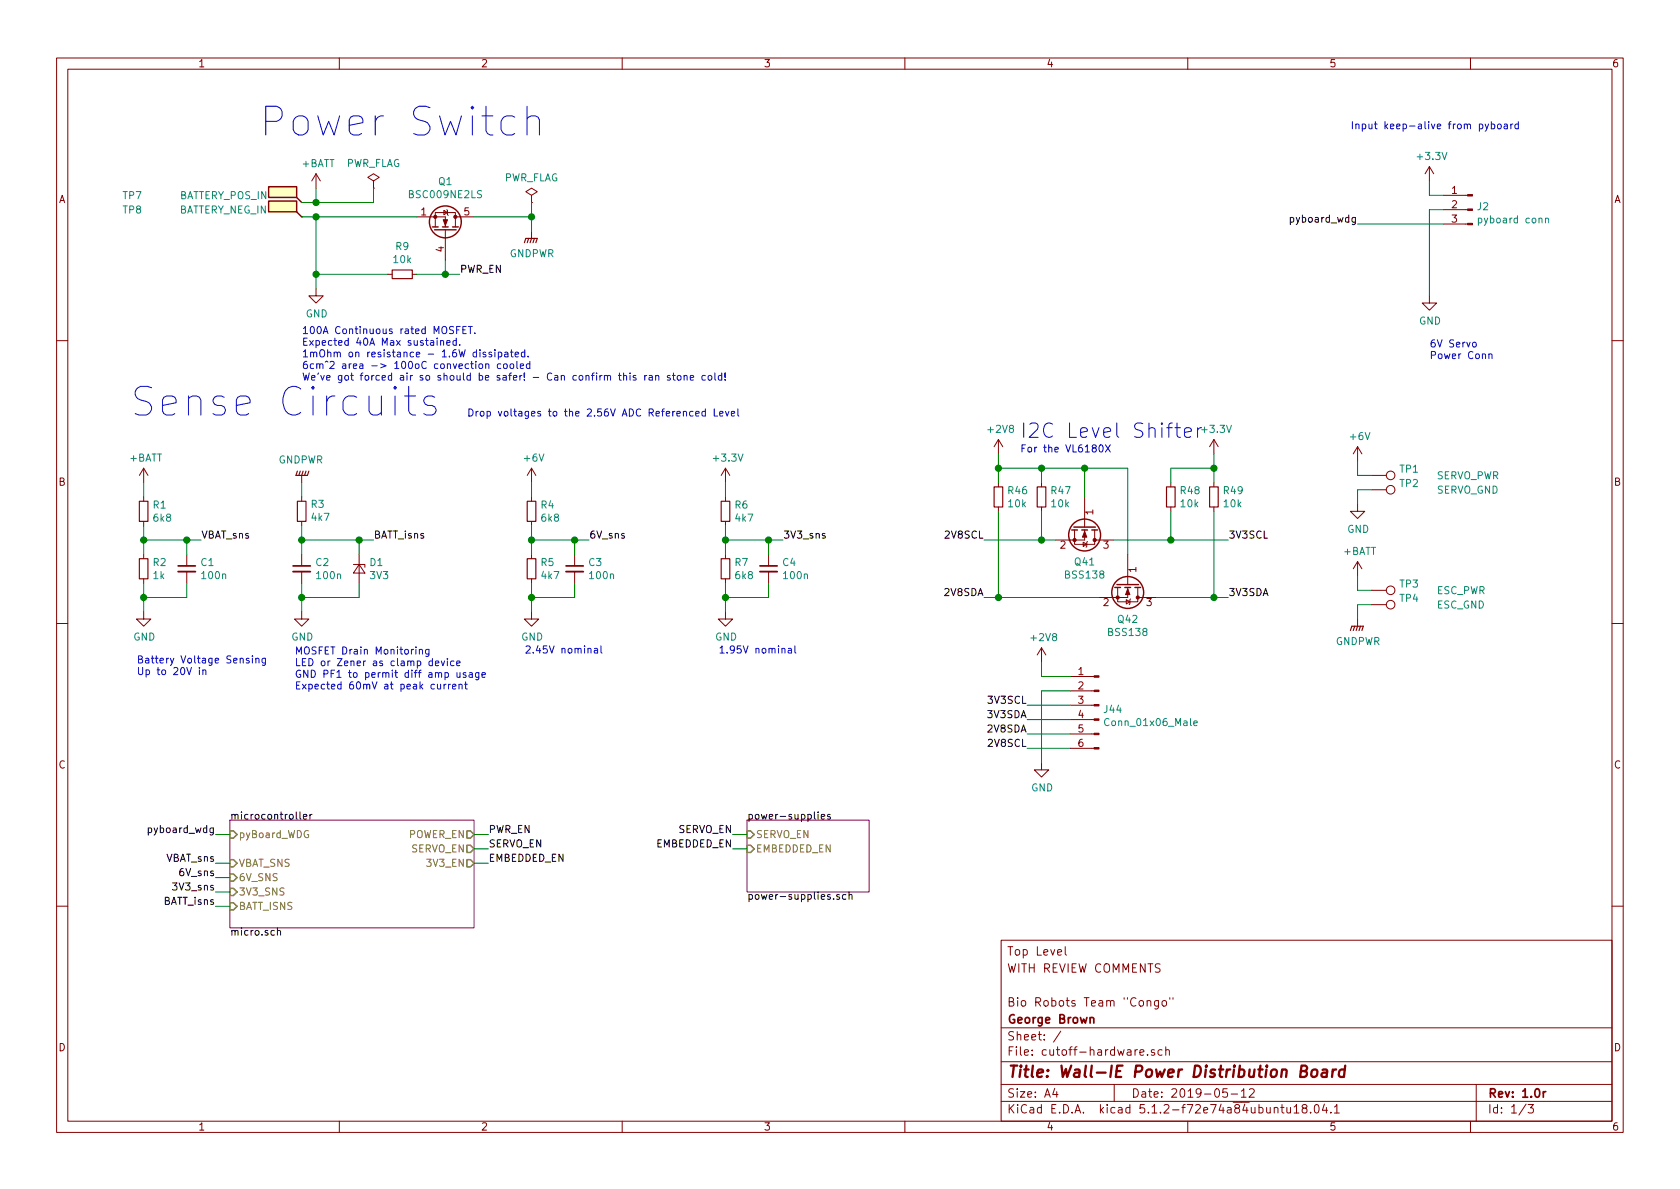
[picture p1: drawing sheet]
EESchema Schematic File Version 4
LIBS:cutoff-hardware-cache
EELAYER 29 0
EELAYER END
$Descr A4 11693 8268
encoding utf-8
Sheet 1 3
Title "Wall-IE Power Distribution Board"
Date "2019-05-12"
Rev "1.0r"
Comp "George Brown"
Comment1 "Bio Robots Team \"Congo\""
Comment2 ""
Comment3 "WITH REVIEW COMMENTS"
Comment4 "Top Level"
$EndDescr
$Sheet
S 1600 5700 1700 750 
U 5C7523F1
F0 "microcontroller" 50
F1 "micro.sch" 50
F2 "SERVO_EN" O R 3300 5900 50 
F3 "POWER_EN" O R 3300 5800 50 
F4 "pyBoard_WDG" I L 1600 5800 50 
F5 "3V3_EN" O R 3300 6000 50 
F6 "VBAT_SNS" I L 1600 6000 50 
F7 "6V_SNS" I L 1600 6100 50 
F8 "3V3_SNS" I L 1600 6200 50 
F9 "BATT_ISNS" I L 1600 6300 50 
$EndSheet
$Sheet
S 5200 5700 850  500 
U 5C9B2A2F
F0 "power-supplies" 50
F1 "power-supplies.sch" 50
F2 "SERVO_EN" I L 5200 5800 50 
F3 "EMBEDDED_EN" I L 5200 5900 50 
$EndSheet
$Comp
L power:GND #PWR04
U 1 1
P 2200 2000
F 0 "#PWR04" H 2200 1750 50  0001 C CNN
F 1 "GND" H 2205 1827 50  0000 C CNN
F 2 "" H 2200 2000 50  0001 C CNN
F 3 "" H 2200 2000 50  0001 C CNN
	1    2200 2000
	1    0    0    -1  
$EndComp
$Comp
L power:+BATT #PWR03
U 1 1
P 2200 1300
F 0 "#PWR03" H 2200 1150 50  0001 C CNN
F 1 "+BATT" H 2215 1473 50  0000 C CNN
F 2 "" H 2200 1300 50  0001 C CNN
F 3 "" H 2200 1300 50  0001 C CNN
	1    2200 1300
	1    0    0    -1  
$EndComp
$Comp
L Transistor_FET:BSC098N10NS5 Q1
U 1 1
P 3100 1600
F 0 "Q1" V 3443 1600 50  0000 C CNN
F 1 "BSC009NE2LS" V 3352 1600 50  0000 C CNN
F 2 "Package_TO_SOT_SMD:TDSON-8-1" H 3300 1525 50  0001 L CIN
F 3 "http://www.infineon.com/dgdl/Infineon-BSC098N10NS5-DS-v02_00-EN.pdf?fileId=5546d4624ad04ef9014ae95ab4221bfd" V 3100 1600 50  0001 L CNN
F 4 "Infineon" H 0   0   50  0001 C CNN "MFR"
F 5 "BSC009NE2LSATMA1" H 0   0   50  0001 C CNN "MPN"
F 6 "Onecall" H 0   0   50  0001 C CNN "SPR"
F 7 "2480703" H 0   0   50  0001 C CNN "SPN"
F 8 "-" H 0   0   50  0001 C CNN "SPURL"
	1    3100 1600
	0    1    -1   0   
$EndComp
$Comp
L power:GNDPWR #PWR07
U 1 1
P 3700 1600
F 0 "#PWR07" H 3700 1400 50  0001 C CNN
F 1 "GNDPWR" H 3704 1446 50  0000 C CNN
F 2 "" H 3700 1550 50  0001 C CNN
F 3 "" H 3700 1550 50  0001 C CNN
	1    3700 1600
	1    0    0    -1  
$EndComp
$Comp
L Device:R_Small R?
U 1 1
P 1000 3550
AR Path="/5C7523F1/5C89D2AC" Ref="R?"  Part="1" 
AR Path="/5C89D2AC" Ref="R1"  Part="1" 
F 0 "R1" H 1059 3596 50  0000 L CNN
F 1 "6k8" H 1059 3505 50  0000 L CNN
F 2 "Resistor_SMD:R_0603_1608Metric" H 1000 3550 50  0001 C CNN
F 3 "http://www.farnell.com/datasheets/2609223.pdf" H 1000 3550 50  0001 C CNN
F 4 "TE" H 0   0   50  0001 C CNN "MFR"
F 5 "CRGCQ0603J6K8" H 0   0   50  0001 C CNN "MPN"
F 6 "Onecall" H 0   0   50  0001 C CNN "SPR"
F 7 "2861869" H 0   0   50  0001 C CNN "SPN"
F 8 "-" H 0   0   50  0001 C CNN "SPURL"
	1    1000 3550
	1    0    0    -1  
$EndComp
$Comp
L Device:R_Small R?
U 1 1
P 1000 3950
AR Path="/5C7523F1/5C89D2B3" Ref="R?"  Part="1" 
AR Path="/5C89D2B3" Ref="R2"  Part="1" 
F 0 "R2" H 1059 3996 50  0000 L CNN
F 1 "1k" H 1059 3905 50  0000 L CNN
F 2 "Resistor_SMD:R_0603_1608Metric" H 1000 3950 50  0001 C CNN
F 3 "~" H 1000 3950 50  0001 C CNN
F 4 "Multicomp" H 0   0   50  0001 C CNN "MFR"
F 5 "MCWR06X102JTL" H 0   0   50  0001 C CNN "MPN"
F 6 "George" H 0   0   50  0001 C CNN "SPR"
F 7 "RES 05" H 0   0   50  0001 C CNN "SPN"
F 8 "-" H 0   0   50  0001 C CNN "SPURL"
	1    1000 3950
	1    0    0    -1  
$EndComp
$Comp
L power:GND #PWR?
U 1 1
P 1000 4250
AR Path="/5C7523F1/5C89D2BB" Ref="#PWR?"  Part="1" 
AR Path="/5C89D2BB" Ref="#PWR02"  Part="1" 
F 0 "#PWR02" H 1000 4000 50  0001 C CNN
F 1 "GND" H 1005 4077 50  0000 C CNN
F 2 "" H 1000 4250 50  0001 C CNN
F 3 "" H 1000 4250 50  0001 C CNN
	1    1000 4250
	1    0    0    -1  
$EndComp
$Comp
L power:+BATT #PWR?
U 1 1
P 1000 3350
AR Path="/5C7523F1/5C89D2C3" Ref="#PWR?"  Part="1" 
AR Path="/5C89D2C3" Ref="#PWR01"  Part="1" 
F 0 "#PWR01" H 1000 3200 50  0001 C CNN
F 1 "+BATT" H 1015 3523 50  0000 C CNN
F 2 "" H 1000 3350 50  0001 C CNN
F 3 "" H 1000 3350 50  0001 C CNN
	1    1000 3350
	1    0    0    -1  
$EndComp
$Comp
L Device:C_Small C?
U 1 1
P 1300 3950
AR Path="/5C7523F1/5C89D2C9" Ref="C?"  Part="1" 
AR Path="/5C89D2C9" Ref="C1"  Part="1" 
F 0 "C1" H 1392 3996 50  0000 L CNN
F 1 "100n" H 1392 3905 50  0000 L CNN
F 2 "Capacitor_SMD:C_0603_1608Metric" H 1300 3950 50  0001 C CNN
F 3 "~" H 1300 3950 50  0001 C CNN
F 4 "Kemet" H 0   0   50  0001 C CNN "MFR"
F 5 "C0603C104K4RAC7081" H 0   0   50  0001 C CNN "MPN"
F 6 "George" H 0   0   50  0001 C CNN "SPR"
F 7 "CAPS 17" H 0   0   50  0001 C CNN "SPN"
F 8 "-" H 0   0   50  0001 C CNN "SPURL"
	1    1300 3950
	1    0    0    -1  
$EndComp
$Comp
L power:GNDPWR #PWR?
U 1 1
P 2100 3350
AR Path="/5C7523F1/5C8A7C10" Ref="#PWR?"  Part="1" 
AR Path="/5C8A7C10" Ref="#PWR05"  Part="1" 
F 0 "#PWR05" H 2100 3150 50  0001 C CNN
F 1 "GNDPWR" H 2105 3195 50  0000 C CNN
F 2 "" H 2100 3300 50  0001 C CNN
F 3 "" H 2100 3300 50  0001 C CNN
	1    2100 3350
	-1   0    0    1   
$EndComp
$Comp
L Device:R_Small R?
U 1 1
P 2100 3550
AR Path="/5C7523F1/5C8A7C16" Ref="R?"  Part="1" 
AR Path="/5C8A7C16" Ref="R3"  Part="1" 
F 0 "R3" H 2041 3504 50  0000 R CNN
F 1 "4k7" H 2041 3595 50  0000 R CNN
F 2 "Resistor_SMD:R_0603_1608Metric" H 2100 3550 50  0001 C CNN
F 3 "~" H 2100 3550 50  0001 C CNN
F 4 "Multicomp" H 0   0   50  0001 C CNN "MFR"
F 5 "MCWR06X4701FTL" H 0   0   50  0001 C CNN "MPN"
F 6 "George" H 0   0   50  0001 C CNN "SPR"
F 7 "RES 00" H 0   0   50  0001 C CNN "SPN"
F 8 "-" H 0   0   50  0001 C CNN "SPURL"
	1    2100 3550
	-1   0    0    1   
$EndComp
$Comp
L power:GND #PWR?
U 1 1
P 2100 4250
AR Path="/5C7523F1/5C8A7C28" Ref="#PWR?"  Part="1" 
AR Path="/5C8A7C28" Ref="#PWR06"  Part="1" 
F 0 "#PWR06" H 2100 4000 50  0001 C CNN
F 1 "GND" H 2105 4077 50  0000 C CNN
F 2 "" H 2100 4250 50  0001 C CNN
F 3 "" H 2100 4250 50  0001 C CNN
	1    2100 4250
	1    0    0    -1  
$EndComp
$Comp
L Device:R_Small R6
U 1 1
P 5050 3550
F 0 "R6" H 5109 3596 50  0000 L CNN
F 1 "4k7" H 5109 3505 50  0000 L CNN
F 2 "Resistor_SMD:R_0603_1608Metric" H 5050 3550 50  0001 C CNN
F 3 "~" H 5050 3550 50  0001 C CNN
F 4 "Multicomp" H 0   0   50  0001 C CNN "MFR"
F 5 "MCWR06X4701FTL" H 0   0   50  0001 C CNN "MPN"
F 6 "George" H 0   0   50  0001 C CNN "SPR"
F 7 "RES 00" H 0   0   50  0001 C CNN "SPN"
F 8 "-" H 0   0   50  0001 C CNN "SPURL"
	1    5050 3550
	1    0    0    -1  
$EndComp
$Comp
L Device:R_Small R7
U 1 1
P 5050 3950
F 0 "R7" H 5109 3996 50  0000 L CNN
F 1 "6k8" H 5109 3905 50  0000 L CNN
F 2 "Resistor_SMD:R_0603_1608Metric" H 5050 3950 50  0001 C CNN
F 3 "http://www.farnell.com/datasheets/2609223.pdf" H 5050 3950 50  0001 C CNN
F 4 "TE" H 0   0   50  0001 C CNN "MFR"
F 5 "CRGCQ0603J6K8" H 0   0   50  0001 C CNN "MPN"
F 6 "Onecall" H 0   0   50  0001 C CNN "SPR"
F 7 "2861869" H 0   0   50  0001 C CNN "SPN"
F 8 "-" H 0   0   50  0001 C CNN "SPURL"
	1    5050 3950
	1    0    0    -1  
$EndComp
$Comp
L power:+3.3V #PWR010
U 1 1
P 5050 3350
F 0 "#PWR010" H 5050 3200 50  0001 C CNN
F 1 "+3.3V" H 5065 3523 50  0000 C CNN
F 2 "" H 5050 3350 50  0001 C CNN
F 3 "" H 5050 3350 50  0001 C CNN
	1    5050 3350
	1    0    0    -1  
$EndComp
$Comp
L power:GND #PWR011
U 1 1
P 5050 4250
F 0 "#PWR011" H 5050 4000 50  0001 C CNN
F 1 "GND" H 5055 4077 50  0000 C CNN
F 2 "" H 5050 4250 50  0001 C CNN
F 3 "" H 5050 4250 50  0001 C CNN
	1    5050 4250
	1    0    0    -1  
$EndComp
$Comp
L Device:C_Small C4
U 1 1
P 5350 3950
F 0 "C4" H 5442 3996 50  0000 L CNN
F 1 "100n" H 5442 3905 50  0000 L CNN
F 2 "Capacitor_SMD:C_0603_1608Metric" H 5350 3950 50  0001 C CNN
F 3 "~" H 5350 3950 50  0001 C CNN
F 4 "Kemet" H 0   0   50  0001 C CNN "MFR"
F 5 "C0603C104K4RAC7081" H 0   0   50  0001 C CNN "MPN"
F 6 "George" H 0   0   50  0001 C CNN "SPR"
F 7 "CAPS 17" H 0   0   50  0001 C CNN "SPN"
F 8 "-" H 0   0   50  0001 C CNN "SPURL"
	1    5350 3950
	1    0    0    -1  
$EndComp
$Comp
L Device:R_Small R4
U 1 1
P 3700 3550
F 0 "R4" H 3759 3596 50  0000 L CNN
F 1 "6k8" H 3759 3505 50  0000 L CNN
F 2 "Resistor_SMD:R_0603_1608Metric" H 3700 3550 50  0001 C CNN
F 3 "http://www.farnell.com/datasheets/2609223.pdf" H 3700 3550 50  0001 C CNN
F 4 "TE" H 0   0   50  0001 C CNN "MFR"
F 5 "CRGCQ0603J6K8" H 0   0   50  0001 C CNN "MPN"
F 6 "Onecall" H 0   0   50  0001 C CNN "SPR"
F 7 "2861869" H 0   0   50  0001 C CNN "SPN"
F 8 "-" H 0   0   50  0001 C CNN "SPURL"
	1    3700 3550
	1    0    0    -1  
$EndComp
$Comp
L Device:R_Small R5
U 1 1
P 3700 3950
F 0 "R5" H 3759 3996 50  0000 L CNN
F 1 "4k7" H 3759 3905 50  0000 L CNN
F 2 "Resistor_SMD:R_0603_1608Metric" H 3700 3950 50  0001 C CNN
F 3 "~" H 3700 3950 50  0001 C CNN
F 4 "Multicomp" H 0   0   50  0001 C CNN "MFR"
F 5 "MCWR06X4701FTL" H 0   0   50  0001 C CNN "MPN"
F 6 "George" H 0   0   50  0001 C CNN "SPR"
F 7 "RES 00" H 0   0   50  0001 C CNN "SPN"
F 8 "-" H 0   0   50  0001 C CNN "SPURL"
	1    3700 3950
	1    0    0    -1  
$EndComp
$Comp
L power:GND #PWR09
U 1 1
P 3700 4250
F 0 "#PWR09" H 3700 4000 50  0001 C CNN
F 1 "GND" H 3705 4077 50  0000 C CNN
F 2 "" H 3700 4250 50  0001 C CNN
F 3 "" H 3700 4250 50  0001 C CNN
	1    3700 4250
	1    0    0    -1  
$EndComp
$Comp
L Device:C_Small C3
U 1 1
P 4000 3950
F 0 "C3" H 4092 3996 50  0000 L CNN
F 1 "100n" H 4092 3905 50  0000 L CNN
F 2 "Capacitor_SMD:C_0603_1608Metric" H 4000 3950 50  0001 C CNN
F 3 "~" H 4000 3950 50  0001 C CNN
F 4 "Kemet" H 0   0   50  0001 C CNN "MFR"
F 5 "C0603C104K4RAC7081" H 0   0   50  0001 C CNN "MPN"
F 6 "George" H 0   0   50  0001 C CNN "SPR"
F 7 "CAPS 17" H 0   0   50  0001 C CNN "SPN"
F 8 "-" H 0   0   50  0001 C CNN "SPURL"
	1    4000 3950
	1    0    0    -1  
$EndComp
$Comp
L power:+6V #PWR08
U 1 1
P 3700 3350
F 0 "#PWR08" H 3700 3200 50  0001 C CNN
F 1 "+6V" H 3715 3523 50  0000 C CNN
F 2 "" H 3700 3350 50  0001 C CNN
F 3 "" H 3700 3350 50  0001 C CNN
	1    3700 3350
	1    0    0    -1  
$EndComp
$Comp
L Device:C_Small C2
U 1 1
P 2100 3950
F 0 "C2" H 2192 3996 50  0000 L CNN
F 1 "100n" H 2192 3905 50  0000 L CNN
F 2 "Capacitor_SMD:C_0603_1608Metric" H 2100 3950 50  0001 C CNN
F 3 "~" H 2100 3950 50  0001 C CNN
F 4 "Kemet" H 0   0   50  0001 C CNN "MFR"
F 5 "C0603C104K4RAC7081" H 0   0   50  0001 C CNN "MPN"
F 6 "George" H 0   0   50  0001 C CNN "SPR"
F 7 "CAPS 17" H 0   0   50  0001 C CNN "SPN"
F 8 "-" H 0   0   50  0001 C CNN "SPURL"
	1    2100 3950
	1    0    0    -1  
$EndComp
$Comp
L power:PWR_FLAG #FLG02
U 1 1
P 3700 1400
F 0 "#FLG02" H 3700 1475 50  0001 C CNN
F 1 "PWR_FLAG" H 3700 1574 50  0000 C CNN
F 2 "" H 3700 1400 50  0001 C CNN
F 3 "~" H 3700 1400 50  0001 C CNN
	1    3700 1400
	1    0    0    -1  
$EndComp
$Comp
L power:GND #PWR018
U 1 1
P 9950 2050
F 0 "#PWR018" H 9950 1800 50  0001 C CNN
F 1 "GND" H 9955 1877 50  0000 C CNN
F 2 "" H 9950 2050 50  0001 C CNN
F 3 "" H 9950 2050 50  0001 C CNN
	1    9950 2050
	1    0    0    -1  
$EndComp
$Comp
L power:+6V #PWR017
U 1 1
P 9450 3200
F 0 "#PWR017" H 9450 3050 50  0001 C CNN
F 1 "+6V" H 9465 3373 50  0000 C CNN
F 2 "" H 9450 3200 50  0001 C CNN
F 3 "" H 9450 3200 50  0001 C CNN
	1    9450 3200
	1    0    0    -1  
$EndComp
$Comp
L power:+BATT #PWR013
U 1 1
P 9450 4000
F 0 "#PWR013" H 9450 3850 50  0001 C CNN
F 1 "+BATT" H 9465 4173 50  0000 C CNN
F 2 "" H 9450 4000 50  0001 C CNN
F 3 "" H 9450 4000 50  0001 C CNN
	1    9450 4000
	1    0    0    -1  
$EndComp
$Comp
L power:PWR_FLAG #FLG01
U 1 1
P 2600 1300
F 0 "#FLG01" H 2600 1375 50  0001 C CNN
F 1 "PWR_FLAG" H 2600 1474 50  0000 C CNN
F 2 "" H 2600 1300 50  0001 C CNN
F 3 "~" H 2600 1300 50  0001 C CNN
	1    2600 1300
	1    0    0    -1  
$EndComp
$Comp
L power:GNDPWR #PWR014
U 1 1
P 9450 4300
F 0 "#PWR014" H 9450 4100 50  0001 C CNN
F 1 "GNDPWR" H 9454 4146 50  0000 C CNN
F 2 "" H 9450 4250 50  0001 C CNN
F 3 "" H 9450 4250 50  0001 C CNN
	1    9450 4300
	1    0    0    -1  
$EndComp
$Comp
L Device:D_Zener_Small D1
U 1 1
P 2500 3950
F 0 "D1" V 2454 4018 50  0000 L CNN
F 1 "3V3" V 2545 4018 50  0000 L CNN
F 2 "Diode_SMD:D_SOD-523" V 2500 3950 50  0001 C CNN
F 3 "http://www.farnell.com/datasheets/2236793.pdf" V 2500 3950 50  0001 C CNN
F 4 "On Semiconductor" H 0   0   50  0001 C CNN "MFR"
F 5 "MM5Z3V3T1G" H 0   0   50  0001 C CNN "MPN"
F 6 "Onecall" H 0   0   50  0001 C CNN "SPR"
F 7 "1431218" H 0   0   50  0001 C CNN "SPN"
F 8 "-" H 0   0   50  0001 C CNN "SPURL"
	1    2500 3950
	0    1    1    0   
$EndComp
$Comp
L Device:R_Small R9
U 1 1
P 2800 1900
F 0 "R9" V 2604 1900 50  0000 C CNN
F 1 "10k" V 2695 1900 50  0000 C CNN
F 2 "Resistor_SMD:R_0603_1608Metric" H 2800 1900 50  0001 C CNN
F 3 "~" H 2800 1900 50  0001 C CNN
F 4 "TE" H 0   0   50  0001 C CNN "MFR"
F 5 "CRG0603F10K" H 0   0   50  0001 C CNN "MPN"
F 6 "George" H 0   0   50  0001 C CNN "SPR"
F 7 "RES 09" H 0   0   50  0001 C CNN "SPN"
F 8 "-" H 0   0   50  0001 C CNN "SPURL"
	1    2800 1900
	0    1    1    0   
$EndComp
$Comp
L Connector:Conn_01x03_Male J2
U 1 1
P 10250 1450
F 0 "J2" H 10223 1473 50  0000 R CNN
F 1 "pyboard conn" H 10223 1382 50  0000 R CNN
F 2 "Connector_PinHeader_2.54mm:PinHeader_1x03_P2.54mm_Horizontal" H 10250 1450 50  0001 C CNN
F 3 "~" H 10250 1450 50  0001 C CNN
F 4 "-" H 0   0   50  0001 C CNN "MFR"
F 5 "-" H 0   0   50  0001 C CNN "MPN"
F 6 "-" H 0   0   50  0001 C CNN "SPR"
F 7 "-" H 0   0   50  0001 C CNN "SPN"
F 8 "-" H 0   0   50  0001 C CNN "SPURL"
	1    10250 1450
	-1   0    0    -1  
$EndComp
$Comp
L power:+3.3V #PWR0103
U 1 1
P 9950 1250
F 0 "#PWR0103" H 9950 1100 50  0001 C CNN
F 1 "+3.3V" H 9965 1423 50  0000 C CNN
F 2 "" H 9950 1250 50  0001 C CNN
F 3 "" H 9950 1250 50  0001 C CNN
	1    9950 1250
	1    0    0    -1  
$EndComp
$Comp
L Connector:TestPoint TP3
U 1 1
P 9550 4100
F 0 "TP3" V 9504 4288 50  0000 L CNN
F 1 "ESC_PWR" V 9550 4550 50  0000 L CNN
F 2 "TestPoint:TestPoint_Pad_4.0x4.0mm" H 9750 4100 50  0001 C CNN
F 3 "~" H 9750 4100 50  0001 C CNN
F 4 "-" H 0   0   50  0001 C CNN "MFR"
F 5 "-" H 0   0   50  0001 C CNN "MPN"
F 6 "-" H 0   0   50  0001 C CNN "SPR"
F 7 "-" H 0   0   50  0001 C CNN "SPN"
F 8 "-" H 0   0   50  0001 C CNN "SPURL"
	1    9550 4100
	0    1    1    0   
$EndComp
$Comp
L Connector:TestPoint TP4
U 1 1
P 9550 4200
F 0 "TP4" V 9504 4388 50  0000 L CNN
F 1 "ESC_GND" V 9550 4650 50  0000 L CNN
F 2 "TestPoint:TestPoint_Pad_4.0x4.0mm" H 9750 4200 50  0001 C CNN
F 3 "~" H 9750 4200 50  0001 C CNN
F 4 "-" H 0   0   50  0001 C CNN "MFR"
F 5 "-" H 0   0   50  0001 C CNN "MPN"
F 6 "-" H 0   0   50  0001 C CNN "SPR"
F 7 "-" H 0   0   50  0001 C CNN "SPN"
F 8 "-" H 0   0   50  0001 C CNN "SPURL"
	1    9550 4200
	0    1    1    0   
$EndComp
$Comp
L Connector:TestPoint TP1
U 1 1
P 9550 3300
F 0 "TP1" V 9504 3488 50  0000 L CNN
F 1 "SERVO_PWR" V 9550 3750 50  0000 L CNN
F 2 "TestPoint:TestPoint_Pad_4.0x4.0mm" H 9750 3300 50  0001 C CNN
F 3 "~" H 9750 3300 50  0001 C CNN
F 4 "-" H 0   0   50  0001 C CNN "MFR"
F 5 "-" H 0   0   50  0001 C CNN "MPN"
F 6 "-" H 0   0   50  0001 C CNN "SPR"
F 7 "-" H 0   0   50  0001 C CNN "SPN"
F 8 "-" H 0   0   50  0001 C CNN "SPURL"
	1    9550 3300
	0    1    1    0   
$EndComp
$Comp
L Connector:TestPoint TP2
U 1 1
P 9550 3400
F 0 "TP2" V 9504 3588 50  0000 L CNN
F 1 "SERVO_GND" V 9550 3850 50  0000 L CNN
F 2 "TestPoint:TestPoint_Pad_4.0x4.0mm" H 9750 3400 50  0001 C CNN
F 3 "~" H 9750 3400 50  0001 C CNN
F 4 "-" H 0   0   50  0001 C CNN "MFR"
F 5 "-" H 0   0   50  0001 C CNN "MPN"
F 6 "-" H 0   0   50  0001 C CNN "SPR"
F 7 "-" H 0   0   50  0001 C CNN "SPN"
F 8 "-" H 0   0   50  0001 C CNN "SPURL"
	1    9550 3400
	0    1    1    0   
$EndComp
$Comp
L power:GND #PWR0104
U 1 1
P 9450 3500
F 0 "#PWR0104" H 9450 3250 50  0001 C CNN
F 1 "GND" H 9455 3327 50  0000 C CNN
F 2 "" H 9450 3500 50  0001 C CNN
F 3 "" H 9450 3500 50  0001 C CNN
	1    9450 3500
	1    0    0    -1  
$EndComp
$Comp
L Connector:TestPoint_Flag TP7
U 1 1
P 2100 1400
F 0 "TP7" H 3350 1450 50  0000 R CNN
F 1 "BATTERY_POS_IN" H 2950 1450 50  0000 R CNN
F 2 "TestPoint:TestPoint_Pad_4.0x4.0mm" H 2300 1400 50  0001 C CNN
F 3 "~" H 2300 1400 50  0001 C CNN
F 4 "-" H 0   0   50  0001 C CNN "MFR"
F 5 "-" H 0   0   50  0001 C CNN "MPN"
F 6 "-" H 0   0   50  0001 C CNN "SPR"
F 7 "-" H 0   0   50  0001 C CNN "SPN"
F 8 "-" H 0   0   50  0001 C CNN "SPURL"
	1    2100 1400
	-1   0    0    -1  
$EndComp
$Comp
L Connector:TestPoint_Flag TP8
U 1 1
P 2100 1500
F 0 "TP8" H 3350 1550 50  0000 R CNN
F 1 "BATTERY_NEG_IN" H 2950 1550 50  0000 R CNN
F 2 "TestPoint:TestPoint_Pad_4.0x4.0mm" H 2300 1500 50  0001 C CNN
F 3 "~" H 2300 1500 50  0001 C CNN
F 4 "-" H 0   0   50  0001 C CNN "MFR"
F 5 "-" H 0   0   50  0001 C CNN "MPN"
F 6 "-" H 0   0   50  0001 C CNN "SPR"
F 7 "-" H 0   0   50  0001 C CNN "SPN"
F 8 "-" H 0   0   50  0001 C CNN "SPURL"
	1    2100 1500
	-1   0    0    -1  
$EndComp
$Comp
L Transistor_FET:BSS138 Q?
U 1 1
P 7850 4050
AR Path="/5C7523F1/5C8FF6A3" Ref="Q?"  Part="1" 
AR Path="/5C8FF6A3" Ref="Q42"  Part="1" 
F 0 "Q42" V 8100 4050 50  0000 C CNN
F 1 "BSS138" V 8191 4050 50  0000 C CNN
F 2 "Package_TO_SOT_SMD:SOT-23" H 8050 3975 50  0001 L CIN
F 3 "https://www.fairchildsemi.com/datasheets/BS/BSS138.pdf" H 7850 4050 50  0001 L CNN
F 4 "Nexperia" H 0   0   50  0001 C CNN "MFR"
F 5 "BSS138P,215" H 0   0   50  0001 C CNN "MPN"
F 6 "Onecall" H 0   0   50  0001 C CNN "SPR"
F 7 "1859849" H 0   0   50  0001 C CNN "SPN"
F 8 "-" H 0   0   50  0001 C CNN "SPURL"
	1    7850 4050
	0    1    1    0   
$EndComp
$Comp
L Transistor_FET:BSS138 Q?
U 1 1
P 7550 3650
AR Path="/5C7523F1/5C8FF6AA" Ref="Q?"  Part="1" 
AR Path="/5C8FF6AA" Ref="Q41"  Part="1" 
F 0 "Q41" V 7800 3650 50  0000 C CNN
F 1 "BSS138" V 7891 3650 50  0000 C CNN
F 2 "Package_TO_SOT_SMD:SOT-23" H 7750 3575 50  0001 L CIN
F 3 "https://www.fairchildsemi.com/datasheets/BS/BSS138.pdf" H 7550 3650 50  0001 L CNN
F 4 "Nexperia" H 0   0   50  0001 C CNN "MFR"
F 5 "BSS138P,215" H 0   0   50  0001 C CNN "MPN"
F 6 "Onecall" H 0   0   50  0001 C CNN "SPR"
F 7 "1859849" H 0   0   50  0001 C CNN "SPN"
F 8 "-" H 0   0   50  0001 C CNN "SPURL"
	1    7550 3650
	0    1    1    0   
$EndComp
$Comp
L Device:R_Small R?
U 1 1
P 6950 3450
AR Path="/5C7523F1/5C8FF6B1" Ref="R?"  Part="1" 
AR Path="/5C8FF6B1" Ref="R46"  Part="1" 
F 0 "R46" H 7009 3496 50  0000 L CNN
F 1 "10k" H 7009 3405 50  0000 L CNN
F 2 "Resistor_SMD:R_0603_1608Metric" H 6950 3450 50  0001 C CNN
F 3 "~" H 6950 3450 50  0001 C CNN
F 4 "TE" H 0   0   50  0001 C CNN "MFR"
F 5 "CRG0603F10K" H 0   0   50  0001 C CNN "MPN"
F 6 "George" H 0   0   50  0001 C CNN "SPR"
F 7 "RES 09" H 0   0   50  0001 C CNN "SPN"
F 8 "-" H 0   0   50  0001 C CNN "SPURL"
	1    6950 3450
	1    0    0    -1  
$EndComp
$Comp
L Device:R_Small R?
U 1 1
P 7250 3450
AR Path="/5C7523F1/5C8FF6B8" Ref="R?"  Part="1" 
AR Path="/5C8FF6B8" Ref="R47"  Part="1" 
F 0 "R47" H 7309 3496 50  0000 L CNN
F 1 "10k" H 7309 3405 50  0000 L CNN
F 2 "Resistor_SMD:R_0603_1608Metric" H 7250 3450 50  0001 C CNN
F 3 "~" H 7250 3450 50  0001 C CNN
F 4 "TE" H 0   0   50  0001 C CNN "MFR"
F 5 "CRG0603F10K" H 0   0   50  0001 C CNN "MPN"
F 6 "George" H 0   0   50  0001 C CNN "SPR"
F 7 "RES 09" H 0   0   50  0001 C CNN "SPN"
F 8 "-" H 0   0   50  0001 C CNN "SPURL"
	1    7250 3450
	1    0    0    -1  
$EndComp
$Comp
L Device:R_Small R?
U 1 1
P 8150 3450
AR Path="/5C7523F1/5C8FF6BF" Ref="R?"  Part="1" 
AR Path="/5C8FF6BF" Ref="R48"  Part="1" 
F 0 "R48" H 8209 3496 50  0000 L CNN
F 1 "10k" H 8209 3405 50  0000 L CNN
F 2 "Resistor_SMD:R_0603_1608Metric" H 8150 3450 50  0001 C CNN
F 3 "~" H 8150 3450 50  0001 C CNN
F 4 "TE" H 0   0   50  0001 C CNN "MFR"
F 5 "CRG0603F10K" H 0   0   50  0001 C CNN "MPN"
F 6 "George" H 0   0   50  0001 C CNN "SPR"
F 7 "RES 09" H 0   0   50  0001 C CNN "SPN"
F 8 "-" H 0   0   50  0001 C CNN "SPURL"
	1    8150 3450
	1    0    0    -1  
$EndComp
$Comp
L Device:R_Small R?
U 1 1
P 8450 3450
AR Path="/5C7523F1/5C8FF6C6" Ref="R?"  Part="1" 
AR Path="/5C8FF6C6" Ref="R49"  Part="1" 
F 0 "R49" H 8509 3496 50  0000 L CNN
F 1 "10k" H 8509 3405 50  0000 L CNN
F 2 "Resistor_SMD:R_0603_1608Metric" H 8450 3450 50  0001 C CNN
F 3 "~" H 8450 3450 50  0001 C CNN
F 4 "TE" H 0   0   50  0001 C CNN "MFR"
F 5 "CRG0603F10K" H 0   0   50  0001 C CNN "MPN"
F 6 "George" H 0   0   50  0001 C CNN "SPR"
F 7 "RES 09" H 0   0   50  0001 C CNN "SPN"
F 8 "-" H 0   0   50  0001 C CNN "SPURL"
	1    8450 3450
	1    0    0    -1  
$EndComp
$Comp
L power:+2V8 #PWR?
U 1 1
P 6950 3150
AR Path="/5C7523F1/5C8FF6DA" Ref="#PWR?"  Part="1" 
AR Path="/5C8FF6DA" Ref="#PWR0105"  Part="1" 
F 0 "#PWR0105" H 6950 3000 50  0001 C CNN
F 1 "+2V8" H 6965 3323 50  0000 C CNN
F 2 "" H 6950 3150 50  0001 C CNN
F 3 "" H 6950 3150 50  0001 C CNN
	1    6950 3150
	1    0    0    -1  
$EndComp
$Comp
L power:+2V8 #PWR?
U 1 1
P 7250 4600
AR Path="/5C7523F1/5C8FF6F9" Ref="#PWR?"  Part="1" 
AR Path="/5C8FF6F9" Ref="#PWR0106"  Part="1" 
F 0 "#PWR0106" H 7250 4450 50  0001 C CNN
F 1 "+2V8" H 7265 4773 50  0000 C CNN
F 2 "" H 7250 4600 50  0001 C CNN
F 3 "" H 7250 4600 50  0001 C CNN
	1    7250 4600
	1    0    0    -1  
$EndComp
$Comp
L power:GND #PWR?
U 1 1
P 7250 5300
AR Path="/5C7523F1/5C8FF704" Ref="#PWR?"  Part="1" 
AR Path="/5C8FF704" Ref="#PWR0107"  Part="1" 
F 0 "#PWR0107" H 7250 5050 50  0001 C CNN
F 1 "GND" H 7255 5127 50  0000 C CNN
F 2 "" H 7250 5300 50  0001 C CNN
F 3 "" H 7250 5300 50  0001 C CNN
	1    7250 5300
	1    0    0    -1  
$EndComp
$Comp
L power:+3.3V #PWR?
U 1 1
P 8450 3150
AR Path="/5C7523F1/5C8FF70D" Ref="#PWR?"  Part="1" 
AR Path="/5C8FF70D" Ref="#PWR0108"  Part="1" 
F 0 "#PWR0108" H 8450 3000 50  0001 C CNN
F 1 "+3.3V" H 8465 3323 50  0000 C CNN
F 2 "" H 8450 3150 50  0001 C CNN
F 3 "" H 8450 3150 50  0001 C CNN
	1    8450 3150
	1    0    0    -1  
$EndComp
$Comp
L Connector:Conn_01x06_Male J?
U 1 1
P 7650 4900
AR Path="/5C7523F1/5C8FF713" Ref="J?"  Part="1" 
AR Path="/5C8FF713" Ref="J44"  Part="1" 
F 0 "J44" H 7623 4873 50  0000 R CNN
F 1 "Conn_01x06_Male" H 7623 4782 50  0000 R CNN
F 2 "Connector_PinHeader_2.54mm:PinHeader_1x06_P2.54mm_Horizontal" H 7650 4900 50  0001 C CNN
F 3 "~" H 7650 4900 50  0001 C CNN
F 4 "-" H 0   0   50  0001 C CNN "MFR"
F 5 "-" H 0   0   50  0001 C CNN "MPN"
F 6 "-" H 0   0   50  0001 C CNN "SPR"
F 7 "-" H 0   0   50  0001 C CNN "SPN"
F 8 "-" H 0   0   50  0001 C CNN "SPURL"
	1    7650 4900
	-1   0    0    -1  
$EndComp
Text Label 3200 1900 0    50   ~ 0
PWR_EN
Text Notes 1800 950  0    200  ~ 0
Power Switch
Text Notes 2100 2650 0    50   ~ 0
100A Continuous rated MOSFET.\nExpected 40A Max sustained.\n1mOhm on resistance - 1.6W dissipated.\n6cm^2 area -> 100oC convection cooled\nWe've got forced air so should be safer! - Can confirm this ran stone cold!
Text Label 3400 5900 0    50   ~ 0
SERVO_EN
Text Label 3400 5800 0    50   ~ 0
PWR_EN
Text Label 1400 3750 0    50   ~ 0
VBAT_sns
Text Notes 950  4700 0    50   ~ 0
Battery Voltage Sensing\nUp to 20V in
Text Label 2600 3750 0    50   ~ 0
BATT_isns
Text Notes 2050 4800 0    50   ~ 0
MOSFET Drain Monitoring\nLED or Zener as clamp device\nGND PF1 to permit diff amp usage\nExpected 60mV at peak current
Text Label 5450 3750 0    50   ~ 0
3V3_sns
Text Label 4100 3750 0    50   ~ 0
6V_sns
Text Label 3400 6000 0    50   ~ 0
EMBEDDED_EN
Text Label 1500 6200 2    50   ~ 0
3V3_sns
Text Label 1500 6100 2    50   ~ 0
6V_sns
Text Label 1500 6000 2    50   ~ 0
VBAT_sns
Text Notes 900  2900 0    200  ~ 0
Sense Circuits
Text Notes 3250 2900 0    50   ~ 0
Drop voltages to the 2.56V ADC Referenced Level
Text Notes 3650 4550 0    50   ~ 0
2.45V nominal\n
Text Notes 5000 4550 0    50   ~ 0
1.95V nominal
Text Label 5100 5800 2    50   ~ 0
SERVO_EN
Text Label 5100 5900 2    50   ~ 0
EMBEDDED_EN
Text Label 9450 1550 2    50   ~ 0
pyboard_wdg
Text Label 1500 5800 2    50   ~ 0
pyboard_wdg
Text Notes 9400 900  0    50   ~ 0
Input keep-alive from pyboard
Text Notes 9950 2500 0    50   ~ 0
6V Servo\nPower Conn
Text Label 1500 6300 2    50   ~ 0
BATT_isns
Text Notes 7100 3050 0    100  ~ 0
I2C Level Shifter
Text Label 8550 3750 0    50   ~ 0
3V3SCL
Text Label 8550 4150 0    50   ~ 0
3V3SDA
Text Notes 7100 3150 0    50   ~ 0
For the VL6180X
Text Label 6850 4150 2    50   ~ 0
2V8SDA
Text Label 6850 3750 2    50   ~ 0
2V8SCL
Text Label 7150 5200 2    50   ~ 0
2V8SCL
Text Label 7150 5100 2    50   ~ 0
2V8SDA
Text Label 7150 4900 2    50   ~ 0
3V3SCL
Text Label 7150 5000 2    50   ~ 0
3V3SDA
Wire Wire Line
	2100 1400 2200 1400
Wire Wire Line
	2200 1400 2200 1300
Wire Wire Line
	2100 1500 2200 1500
Wire Wire Line
	2200 1500 2200 1900
Wire Wire Line
	3300 1500 3700 1500
Wire Wire Line
	3100 1800 3100 1900
Wire Wire Line
	3100 1900 3200 1900
Wire Wire Line
	3700 1500 3700 1600
Wire Wire Line
	3400 5900 3300 5900
Wire Wire Line
	3400 5800 3300 5800
Wire Wire Line
	1000 3650 1000 3750
Wire Wire Line
	1000 4250 1000 4150
Wire Wire Line
	1000 3450 1000 3350
Wire Wire Line
	1300 3850 1300 3750
Wire Wire Line
	1300 3750 1000 3750
Wire Wire Line
	1000 3750 1000 3850
Wire Wire Line
	1300 4150 1300 4050
Wire Wire Line
	1300 3750 1400 3750
Wire Wire Line
	5050 3850 5050 3750
Wire Wire Line
	5050 3450 5050 3350
Wire Wire Line
	5050 4250 5050 4150
Wire Wire Line
	5050 3750 5050 3650
Wire Wire Line
	5050 3750 5350 3750
Wire Wire Line
	5350 3750 5350 3850
Wire Wire Line
	5350 4050 5350 4150
Wire Wire Line
	5350 4150 5050 4150
Wire Wire Line
	5050 4150 5050 4050
Wire Wire Line
	3700 3850 3700 3750
Wire Wire Line
	3700 3450 3700 3350
Wire Wire Line
	3700 4250 3700 4150
Wire Wire Line
	3700 3750 3700 3650
Wire Wire Line
	3700 3750 4000 3750
Wire Wire Line
	4000 3750 4000 3850
Wire Wire Line
	4000 4050 4000 4150
Wire Wire Line
	4000 4150 3700 4150
Wire Wire Line
	3700 4150 3700 4050
Wire Wire Line
	2100 3350 2100 3450
Wire Wire Line
	1000 4150 1300 4150
Wire Wire Line
	1000 4150 1000 4050
Wire Wire Line
	3300 6000 3400 6000
Wire Wire Line
	1500 6200 1600 6200
Wire Wire Line
	1500 6100 1600 6100
Wire Wire Line
	1500 6000 1600 6000
Wire Wire Line
	2100 4050 2100 4150
Wire Wire Line
	2500 4050 2500 4150
Wire Wire Line
	2500 4150 2100 4150
Wire Wire Line
	2100 3650 2100 3750
Wire Wire Line
	2100 4150 2100 4250
Wire Wire Line
	2100 3750 2500 3750
Wire Wire Line
	2500 3750 2500 3850
Wire Wire Line
	2100 3750 2100 3850
Wire Wire Line
	5100 5800 5200 5800
Wire Wire Line
	5100 5900 5200 5900
Wire Wire Line
	3700 1400 3700 1500
Wire Wire Line
	9950 1450 10050 1450
Wire Wire Line
	1500 5800 1600 5800
Wire Wire Line
	9550 4100 9450 4100
Wire Wire Line
	9450 4100 9450 4000
Wire Wire Line
	9550 4200 9450 4200
Wire Wire Line
	9450 4200 9450 4300
Wire Wire Line
	2600 1300 2600 1400
Wire Wire Line
	2600 1400 2200 1400
Wire Wire Line
	2200 1500 2900 1500
Wire Wire Line
	1500 6300 1600 6300
Wire Wire Line
	2900 1900 3100 1900
Wire Wire Line
	2700 1900 2200 1900
Wire Wire Line
	2200 1900 2200 2000
Wire Wire Line
	9550 3300 9450 3300
Wire Wire Line
	9450 3300 9450 3200
Wire Wire Line
	9550 3400 9450 3400
Wire Wire Line
	9450 3400 9450 3500
Wire Wire Line
	9950 1350 10050 1350
Wire Wire Line
	9950 1250 9950 1350
Wire Wire Line
	7550 3450 7550 3250
Wire Wire Line
	7550 3250 7850 3250
Wire Wire Line
	7850 3250 7850 3850
Wire Wire Line
	6950 3550 6950 4150
Wire Wire Line
	6950 4150 7650 4150
Wire Wire Line
	7350 3750 7250 3750
Wire Wire Line
	7250 3750 7250 3550
Wire Wire Line
	6950 3350 6950 3250
Wire Wire Line
	6950 3250 7250 3250
Wire Wire Line
	7250 3350 7250 3250
Wire Wire Line
	7250 3250 7550 3250
Wire Wire Line
	6950 3150 6950 3250
Wire Wire Line
	8050 4150 8450 4150
Wire Wire Line
	8450 4150 8450 3550
Wire Wire Line
	8150 3550 8150 3750
Wire Wire Line
	8150 3750 7750 3750
Wire Wire Line
	8150 3350 8150 3250
Wire Wire Line
	8150 3250 8450 3250
Wire Wire Line
	8450 3250 8450 3350
Wire Wire Line
	8450 3250 8450 3150
Wire Wire Line
	8150 3750 8550 3750
Wire Wire Line
	8450 4150 8550 4150
Wire Wire Line
	7250 3750 6850 3750
Wire Wire Line
	6950 4150 6850 4150
Wire Wire Line
	7250 4600 7250 4700
Wire Wire Line
	7250 4700 7450 4700
Wire Wire Line
	7450 4800 7250 4800
Wire Wire Line
	7250 5300 7250 4800
Wire Wire Line
	7150 4900 7450 4900
Wire Wire Line
	7150 5000 7450 5000
Wire Wire Line
	7150 5100 7450 5100
Wire Wire Line
	7450 5200 7150 5200
Wire Wire Line
	5350 3750 5450 3750
Wire Wire Line
	4000 3750 4100 3750
Wire Wire Line
	2500 3750 2600 3750
Wire Wire Line
	9950 1450 9950 2050
Wire Wire Line
	9450 1550 10050 1550
Connection ~ 1000 3750
Connection ~ 1300 3750
Connection ~ 5050 3750
Connection ~ 5050 4150
Connection ~ 5350 3750
Connection ~ 3700 3750
Connection ~ 3700 4150
Connection ~ 4000 3750
Connection ~ 1000 4150
Connection ~ 2100 4150
Connection ~ 2100 3750
Connection ~ 2500 3750
Connection ~ 3700 1500
Connection ~ 2200 1400
Connection ~ 2200 1500
Connection ~ 3100 1900
Connection ~ 2200 1900
Connection ~ 7550 3250
Connection ~ 7250 3250
Connection ~ 6950 3250
Connection ~ 8450 3250
Connection ~ 8150 3750
Connection ~ 8450 4150
Connection ~ 7250 3750
Connection ~ 6950 4150
$EndSCHEMATC
